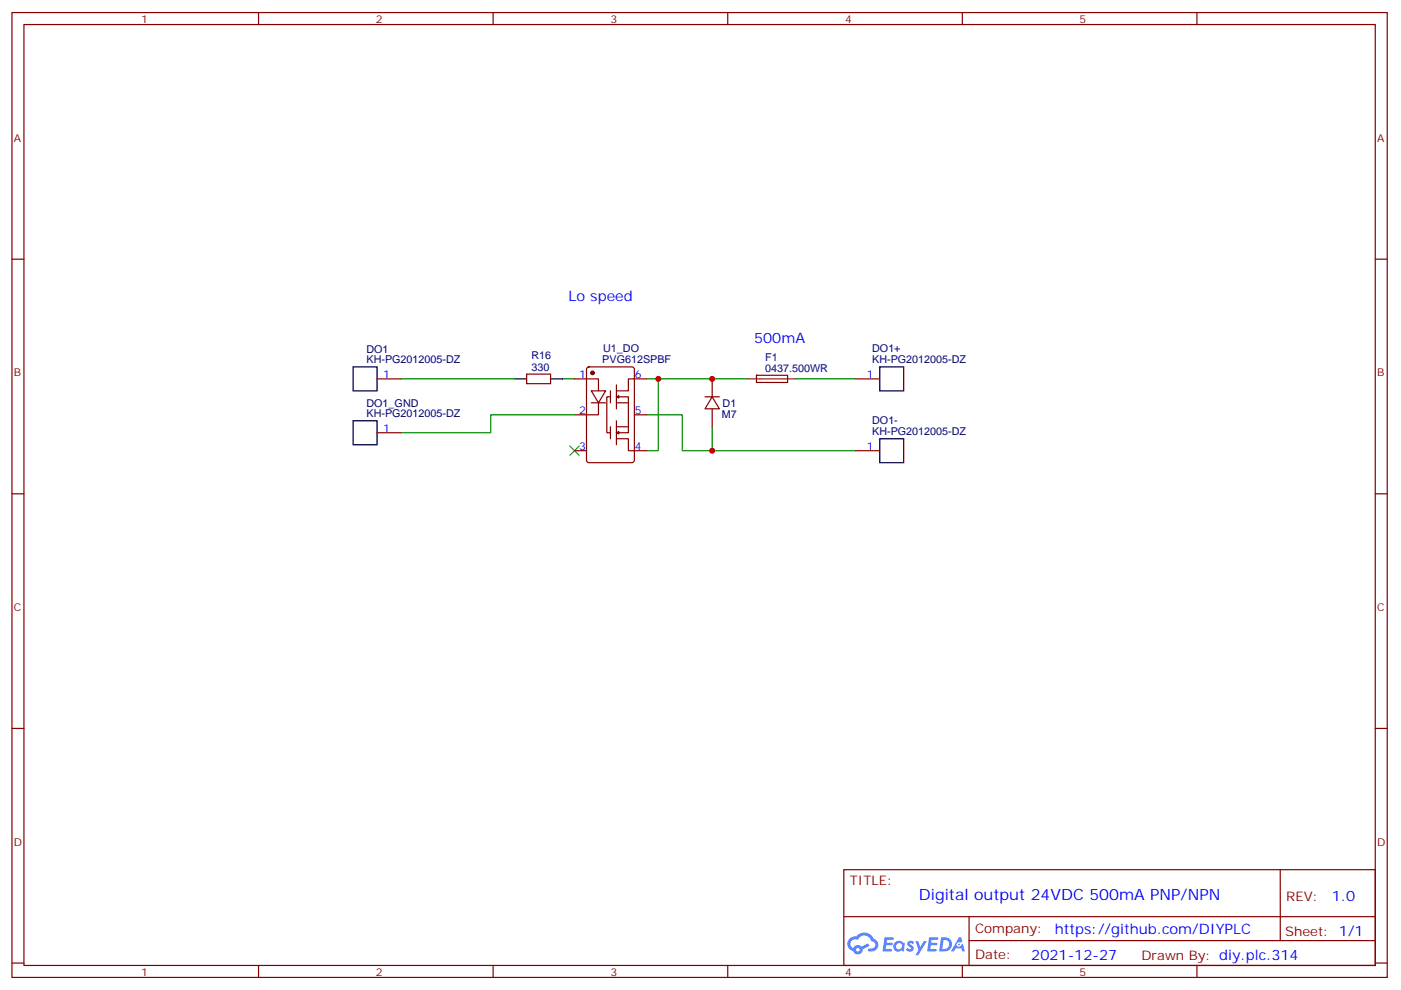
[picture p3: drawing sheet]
<svg xmlns="http://www.w3.org/2000/svg" width="413mm" height="292mm" viewBox="0 0 413 292" stroke-linecap="round" stroke-linejoin="round" font-family="sans-serif">
<g fill="none" stroke="#870000" stroke-width=".35">
<path d="M3.5 3.7h405.4v284.3h-405.4zM7.1 7.2h398.2v277.3h-398.2zM76.2 3.7v3.5M145.3 3.7v3.5M214.5 3.7v3.5M283.6 3.7v3.5M352.8 3.7v3.5M3.5 76.4h3.6M405.3 76.4h3.6M3.5 145.5h3.6M405.3 145.5h3.6M3.5 214.7h3.6"/>
<path d="M405.3 214.7h3.6M248.7 256.3h156.6v28.2h-156.6zM377.3 256.3v20.9M248.7 270.1h156.5M285.6 277.2h119.6M285.6 270.1v14.2M3.5 283.8h3.6M76.2 284.5v3.5M145.3 284.5v3.5M214.5 284.5v3.5M283.6 284.5v3.5M352.8 284.5v3.5"/>
<path d="M405.3 283.8h3.6"/>
</g>
<g fill="#5487ff">
<path d="M267.7 277.5a1.22 1.22 0 0 1 1.7 .2l-.4 .6a.47 .47 0 0 0-.3-.4 .47 .47 0 0 0-.5 .2l.1 .2a1.14 1.14 0 0 1 .8 1.8 1.14 1.14 0 0 1-1.9 0l-.2-.2 .5-.6 .7 .5a.29 .29 0 0 0 .3-.3 .29 .29 0 0 0-.2-.3 1.04 1.04 0 0 1-.6-1.7z"/>
<path d="M260.7 276.2h2.4l.3 .2-.2 .5-1.8 .1-.1 .8h1.5l.3 .4-.3 .4h-1.6l-.2 1.1h1.7l.2 .3-.2 .3-2.6 .1z"/>
<path d="M273.8 276.2h2.4l.3 .2-.1 .5-1.8 .1-.2 .8h1.6l.3 .4-.4 .4-1.6-.1-.1 1.1 1.7 .1 .2 .3-.2 .3-2.6 .1z"/>
<path d="M282.6 276.2h.7l.3 1.3-.6 .3a.69 .69 0 0 0-1 .3 .69 .69 0 0 0 .4 .9 .69 .69 0 0 0 .9-.6l.5-.2 .6 2.2h-.8l-.2-.9h-1.8l-.5 .9h-.8z"/>
<path d="M269.8 277.3h.8l.6 1.8 1.1-1.8h.9l-2.6 4.2h-.8l.9-1.5z"/>
<path d="M277.4 276.2l-.6 4.2h1.3a2.11 2.11 0 0 0 2.5-2.1 2.11 2.11 0 0 0-2.5-2.1zM278.1 277a1.39 1.39 0 0 1 1.7 1.4 1.39 1.39 0 0 1-1.8 1.2h-.3z"/>
<path d="M263.7 277.8a1.54 1.54 0 0 0-.1 2.2 1.54 1.54 0 0 0 2.2 .1l.6 .3 .3-2.3-.2-.3h-.4a1.49 1.49 0 0 0-2.4 0zM264 278.8a.94 .94 0 0 1 1.8 0 .94 .94 0 0 1-1.8 0z"/>
<path d="M250.4 276.6a2.18 2.18 0 0 0 1.1 3.7 1.44 1.44 0 0 0 1.6 .9 1.44 1.44 0 0 0 1.2-1.4l2-1.1-.5-.7-1.9 1a1.47 1.47 0 0 0-2.4 .4 1.39 1.39 0 0 1-.7-1.9 1.39 1.39 0 0 1 2-.5 2.12 2.12 0 0 1 2.2-1.3 2.12 2.12 0 0 1 1.9 1.7 1.14 1.14 0 0 1 1.1 1.4 1.14 1.14 0 0 1-1.7 .7 .43 .43 0 0 0-.5 .4 .43 .43 0 0 0 .4 .5 1.98 1.98 0 0 0 2.5-1.2 1.98 1.98 0 0 0-1.2-2.6 3.1 3.1 0 0 0-5.3-.6l-.9 .1zM252.3 279.9a.55 .55 0 0 1 1.1 0 .55 .55 0 0 1-1.1 0z"/>
<circle cx="282.6" cy="278.3" r=".26"/>
</g>
<path d="M167.9 131.4l2.8 2.8M170.7 131.4l-2.8 2.8" fill="none" stroke="#3c3" stroke-width=".35"/>
<path d="M118.2 111.7h33.5M165.8 111.7h3.5M190.5 111.7h3.5v21.1h-3.5M194 111.7h26.5M234.6 111.7h17.6M169.3 122.2h-24.7v5.3h-26.4M190.5 122.2h10.6v10.6h51.1M209.9 125.8v7" fill="none" stroke="#008700" stroke-width=".35"/>
<g fill="none" stroke="#870000" stroke-width=".35">
<path d="M111.1 111.7h7.1M155.2 110.2h7.1v2.9h-7.1zM169.3 111.7h7.1v3.5M173.1 108.3l.5-.2h12.7l.6 .5 .1 27-.5 .7h-12.9l-.7-.4v-27.1zM174.3 115.2h4.2l-2.1 3.5zM174.3 118.7h4.2M176.4 118.7v3.5h-7.1M179.9 116.9h-1v10.6h1M179.9 115.2v3.5M181.7 116.9l.7-.3v.7zM181.7 116.9h3.5v10.6h-3.5M181.7 118.7h3.5"/>
<path d="M181.7 113.4v7.1M190.5 111.7h-5.3v3.5h-3.5M207.8 116.9h4.2M209.9 116.9l2.1 3.6h-4.2zM209.9 111.7v5.2M223 110.6h9.1v2.1h-9.1zM252.2 111.7h7.1M111.1 127.5h7.1M169.3 132.8h3.6M179.9 125.8v3.5M181.7 127.5l.7-.3v.7zM181.7 129.3h3.5v3.5h5.3"/>
<path d="M181.7 125.8h3.5M181.7 124v7.1M187 122.2h3.5M209.9 120.5v5.3M252.2 132.8h7.1"/>
</g>
<circle cx="174.6" cy="109.9" r=".53" fill="#870000" stroke="#870000" stroke-width=".35"/>
<path d="M104.1 108.1h7v7.1h-7zM151.7 111.7h3.5M162.3 111.7h3.5M259.3 108.1h7v7.1h-7zM104.1 124h7v7.1h-7zM259.3 129.3h7v7h-7z" fill="none" stroke="#000" stroke-width=".35"/>
<path d="M220.5 111.7h14.1" fill="none" stroke="#8c2424" stroke-width=".35"/>
<g fill="#c00">
<circle cx="209.9" cy="132.8" r=".88"/>
<circle cx="209.9" cy="111.7" r=".88"/>
<circle cx="194" cy="111.7" r=".88"/>
</g>
<text font-size="4.6" fill="#00f" x="270.8" y="265.3">Digital output 24VDC 500mA PNP/NPN</text>
<g font-size="4.2" fill="#00f">
<text x="167.6" y="88.7">Lo speed</text>
<text x="222.2" y="101.1">500mA</text>
<text x="392.5" y="265.6">1.0</text>
<text x="310.9" y="275.1">https://github.com/DIYPLC</text>
<text x="304" y="282.9">2021-12-27</text>
</g>
<g font-size="3.9" fill="#800">
<text x="250.5" y="260.9">TITLE:</text>
<text x="379.1" y="265.6">REV:</text>
<text x="287.4" y="275.1">Company:</text>
<text x="378.7" y="275.7">Sheet: 1/1</text>
<text x="287.4" y="282.8">Date:</text>
<text x="336.4" y="282.8">Drawn By: diy.plc.314</text>
</g>
<g font-size="3.2" fill="#800">
<text x="41.6" y="6.7">1</text>
<text x="110.8" y="6.7">2</text>
<text x="179.9" y="6.7">3</text>
<text x="249.1" y="6.7">4</text>
<text x="318.2" y="6.7">5</text>
<text x="4.1" y="41.8">A</text>
<text x="405.9" y="41.8">A</text>
<text x="4.1" y="110.9">B</text>
<text x="405.9" y="110.9">B</text>
<text x="4.1" y="180.1">C</text>
<text x="405.9" y="180.1">C</text>
<text x="4.1" y="249.2">D</text>
<text x="405.9" y="249.2">D</text>
<text x="41.6" y="287.5">1</text>
<text x="110.8" y="287.5">2</text>
<text x="179.9" y="287.5">3</text>
<text x="249.1" y="287.5">4</text>
<text x="318.2" y="287.5">5</text>
</g>
<g font-size="3.2" fill="#000080">
<text x="108" y="107.1">KH-PG2012005-DZ</text>
<text x="108" y="103.9">DO1</text>
<text x="156.6" y="105.7">R16</text>
<text x="177.5" y="107">PVG612SPBF</text>
<text x="177.8" y="103.7">U1_DO</text>
<text x="225.5" y="106.4">F1</text>
<text x="257.1" y="107.1">KH-PG2012005-DZ</text>
<text x="257.1" y="103.9">DO1+</text>
<text x="156.6" y="109.2">330</text>
<text x="225.5" y="109.5">0437.500WR</text>
<text x="108" y="119.8">DO1_GND</text>
<text x="213" y="119.8">D1</text>
<text x="108" y="122.9">KH-PG2012005-DZ</text>
<text x="212.7" y="123.1">M7</text>
<text x="257.1" y="125">DO1-</text>
<text x="257.1" y="128.2">KH-PG2012005-DZ</text>
</g>
<g font-size="3.2" fill="#00f">
<text x="112.9" y="111.3">1</text>
<text x="170.7" y="111.3">1</text>
<text x="187.1" y="111.3">6</text>
<text x="255.5" y="111.3">1</text>
<text x="170.7" y="121.9">2</text>
<text x="187.1" y="121.9">5</text>
<text x="112.9" y="127.2">1</text>
<text x="170.7" y="132.5">3</text>
<text x="187.1" y="132.5">4</text>
<text x="255.5" y="132.5">1</text>
</g>
</svg>
